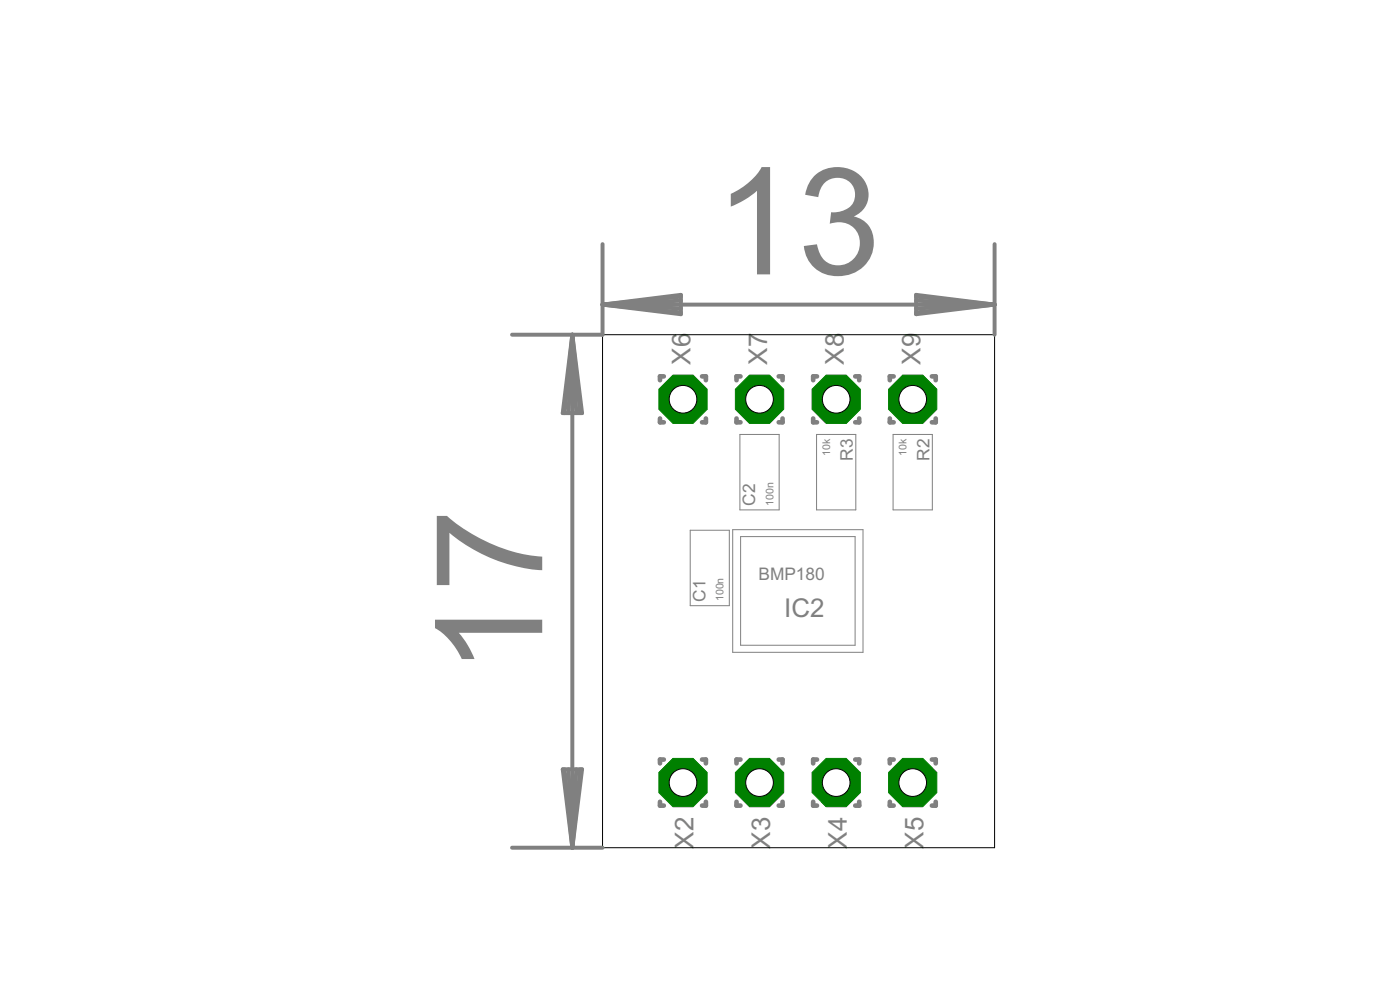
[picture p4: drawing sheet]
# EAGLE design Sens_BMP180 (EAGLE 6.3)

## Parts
C1  100n  C0603  [0603]
C2  100n  C0603  [0603]
IC2  BMP180  [7-VELGA]
R2  10k  R0603  [0603]
R3  10k  R0603  [0603]
X2  3v3  WIREPADT1.6/0.9  [T1.6/0.9]
X3  GND  WIREPADT1.6/0.9  [T1.6/0.9]
X4  SCL  WIREPADT1.6/0.9  [T1.6/0.9]
X5  SDA  WIREPADT1.6/0.9  [T1.6/0.9]
X6  3v3  WIREPADT1.6/0.9  [T1.6/0.9]
X7  GND  WIREPADT1.6/0.9  [T1.6/0.9]
X8  SCL  WIREPADT1.6/0.9  [T1.6/0.9]
X9  SDA  WIREPADT1.6/0.9  [T1.6/0.9]

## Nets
+3V3: C1.2 C2.1 IC2.2(VDD) IC2.3(VDDIO) R2.2 R3.2 X2.1(S) X6.1(S)
GND: C1.1 C2.2 IC2.7(GND) X3.1(S) X7.1(S)
SCL: IC2.5(SCL) R3.1 X4.1(S) X8.1(S)
SDA: IC2.6(SDA) R2.1 X5.1(S) X9.1(S)
Unconnected: IC2.1(CSB) IC2.4(SDO)
